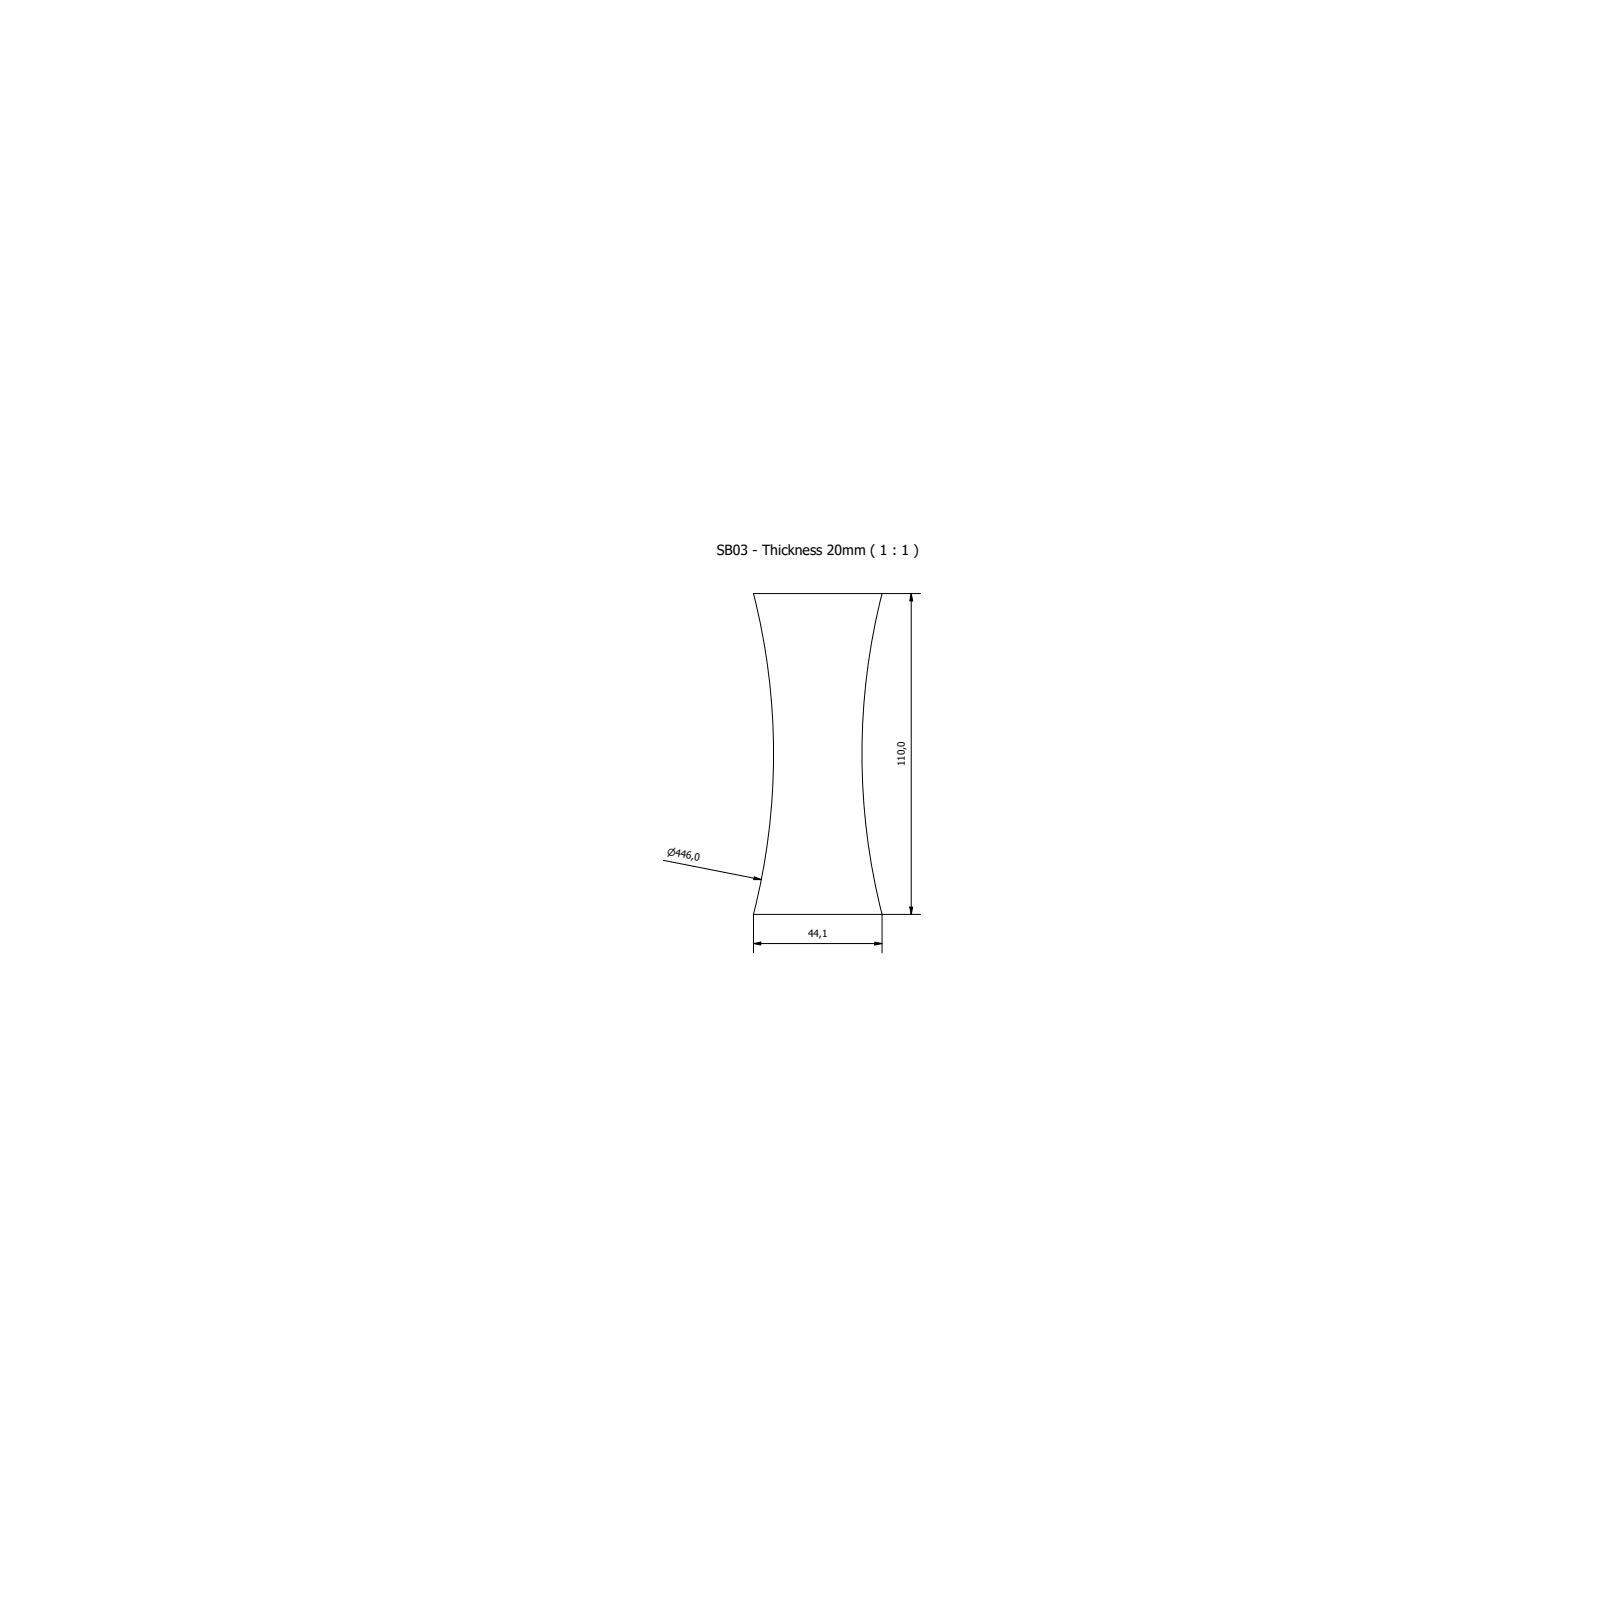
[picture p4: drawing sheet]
<svg xmlns="http://www.w3.org/2000/svg" width="550mm" height="550mm" viewBox="0 0 550 550" stroke-linecap="round" stroke-linejoin="round" font-family="sans-serif">
<!-- layer: Visible (ISO) -->
<path d="M258.4 203.5h44a223 223 0 0 0 0 110h-44.1a223 223 0 0 0 .1-110z" fill="none" stroke="#000" stroke-width=".34"/>
<!-- layer: Dimension (ISO) -->
<path d="M302.4 203.5h13.2M312.4 203.5l.5 2.5h-1zM312.4 203.5v110M227.4 295l33.6 6.6M258.4 313.5v13.2M258.7 300.6l2.3 1h-2.5zM311.9 311h1l-.5 2.5zM315.6 313.5h-13.2v13.2M258.4 323.5l2.5-.5v1zM258.4 323.5h44M299.9 323l2.5 .5-2.5 .5z" fill="none" stroke="#000" stroke-width=".34"/>
<path d="M312.4 203.5l.5 2.5h-1zM258.7 300.6l2.3 1h-2.5zM311.9 311h1l-.5 2.5zM258.4 323.5l2.5-.5v1zM299.9 323l2.5 .5-2.5 .5z" fill="#000"/>
<text font-size="4.8" x="245.8" y="190.3">SB03 - Thickness 20mm ( 1 : 1 )</text>
<g font-size="3.4">
<text x="310.3" y="262.8" transform="rotate(-90 310.3 262.8)">110,0</text>
<text x="277.1" y="321.4">44,1</text>
</g>
<text font-size="3.3" x="228.6" y="293" transform="rotate(11 228.6 293)">⌀446,0</text>
</svg>
